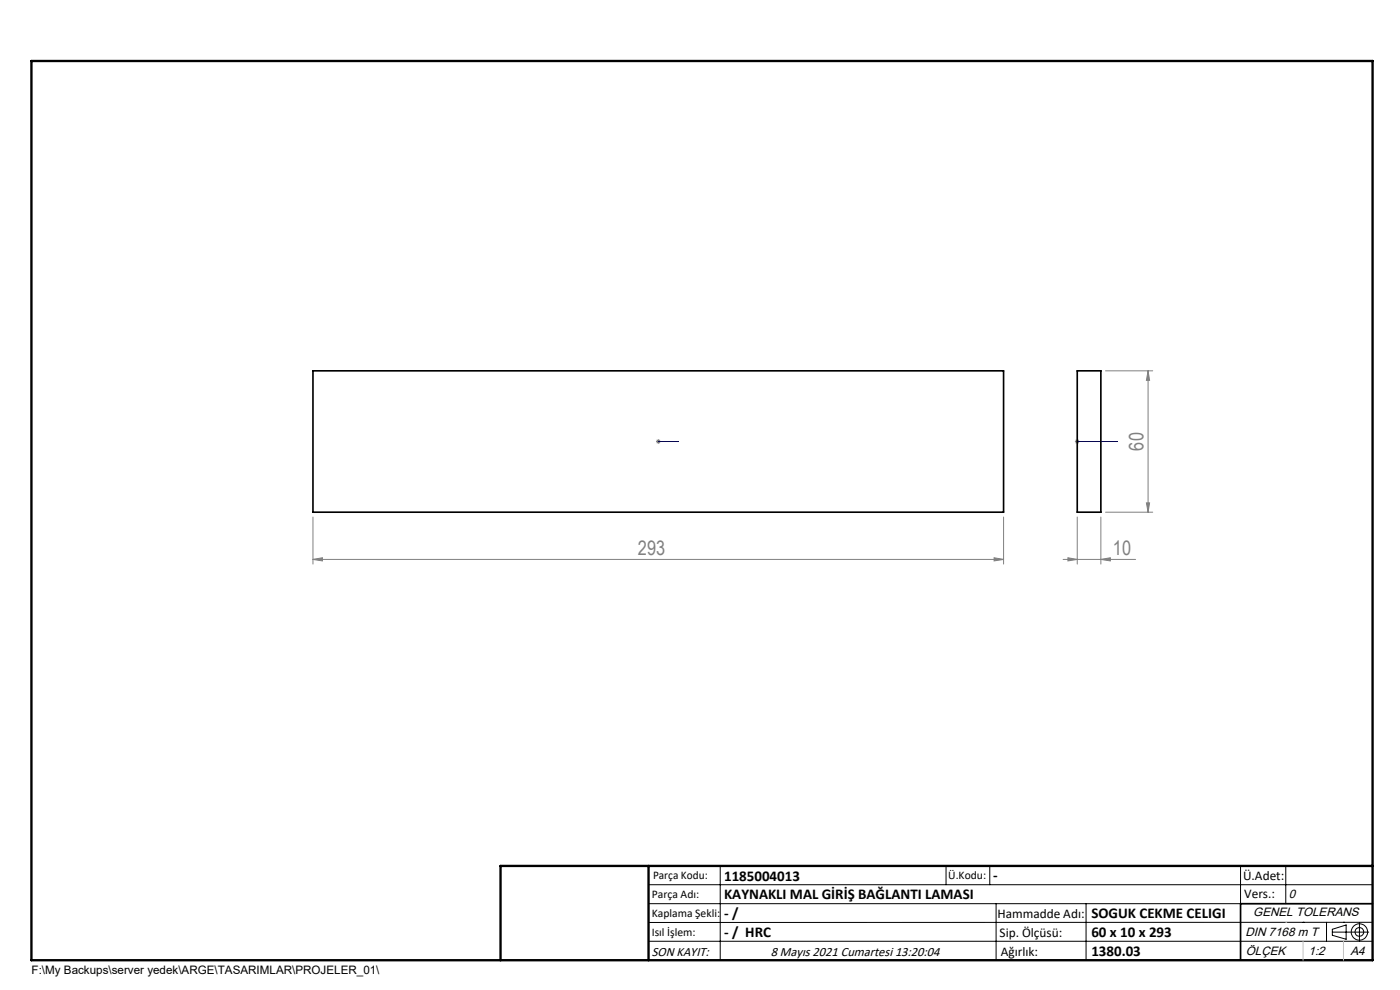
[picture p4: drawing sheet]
<svg xmlns="http://www.w3.org/2000/svg" width="297mm" height="210mm" viewBox="0 0 297 210" stroke-linecap="round" stroke-linejoin="round" font-family="sans-serif">
<g fill="none" stroke="#000" stroke-width=".21">
<path d="M137.6 187.7h153.6M137.6 191.7h153.6M137.6 199.7h153.6M152.8 183.7v20M200.7 183.7v4M210 183.7v4M211.3 191.7v12M230.4 191.7v12M263.2 183.7v20M272.8 183.7v8M276.4 195.6h.1M281.4 195.6v4.1"/>
<path d="M282.6 197.7h7.8M282.6 197.1l3-.9v3l-3-.8zM285 195.6h.1M288.4 195.8v3.8M291.2 195.6l-153.6 .1"/>
<circle cx="288.4" cy="197.7" r="1.74"/>
<circle cx="288.4" cy="197.7" r=".93"/>
</g>
<path d="M139.6 93.7h.2zM139.7 93.7h.1M139.7 93.7h4.2M143.9 93.7h-.4h.4M228.4 93.7h.2zM228.5 93.7h.1M228.5 93.7h8.5M237 93.7h-.4h.4" fill="none" stroke="#00f" stroke-width=".21"/>
<g fill="none" stroke="#808080" stroke-width=".21">
<path d="M234.5 78.7h10M243.6 78.7v29.9M243.6 78.7l.3 2h-.7zM139.2 93.7h1M139.3 93.3l.7 .7M139.7 93.2v.9M140 93.3l-.7 .7M228 93.7h1.1M228.2 93.3l.7 .7M228.5 93.2v.9M228.9 93.3l-.7 .7M66.4 118.7l2-.4v.7z"/>
<path d="M66.4 118.7h146.5M66.4 109.7v10M210.9 118.3l2 .4-2 .3zM212.9 109.7v10M225.5 118.7h15.4M226.6 118.3l1.9 .4-1.9 .3zM228.5 109.7v10M233.5 118.7l2-.4v.7zM233.5 109.7v10M234.5 108.6h10M243.2 106.7h.7l-.3 1.9z"/>
</g>
<path d="M106.2 203.7h185" fill="none" stroke="#000" stroke-width=".25"/>
<path d="M291.2 191.7h-28v12" fill="none" stroke="#000" stroke-width=".35"/>
<path d="M6.7 12.9h284.5v190.8h-284.5zM137.6 183.7v20M291.2 183.7h-185v20" fill="none" stroke="#000" stroke-width=".5"/>
<path d="M272.8 195.6h.1M276.4 199.7v4M285 199.7v4" fill="none" stroke="#c0c0c0" stroke-width=".21"/>
<g fill="#00f">
<path d="M143.5 93.7h.4zM139.6 93.7h.2z"/>
<path d="M228.4 93.7h.2zM236.6 93.7h.4z"/>
</g>
<g fill="#808080">
<path d="M233.5 118.7l2-.4v.7zM226.6 118.3l1.9 .4-1.9 .3z"/>
<path d="M66.4 118.7l2-.4v.7zM210.9 118.3l2 .4-2 .3z"/>
<path d="M243.6 78.7l.3 2h-.7zM243.2 106.7h.7l-.3 1.9z"/>
</g>
<path d="M66.4 78.7h146.5v29.9h-146.5zM228.5 78.7h5v29.9h-5z" fill="none" stroke="#000" stroke-width=".35"/>
<g font-size="4.2" fill="#808080">
<text x="242.6" y="95.6" transform="rotate(-90 242.6 95.6)">60</text>
<text x="135.3" y="117.7">293</text>
<text x="236.1" y="117.7">10</text>
</g>
<g font-size="3.2">
<text x="153.6" y="186.8">1185004013</text>
<text x="153.6" y="190.8">KAYNAKLI MAL GİRİŞ BAĞLANTI LAMASI</text>
<text x="210.7" y="186.6">-</text>
<text x="153.6" y="194.8">- /</text>
<text x="231.5" y="194.8">SOGUK CEKME CELIGI</text>
<text x="153.6" y="198.8">- / HRC</text>
<text x="231.5" y="198.7">60 x 10 x 293</text>
<text x="231.5" y="202.8">1380.03</text>
</g>
<g font-size="2.8">
<text x="263.7" y="186.7">Ü.Adet:</text>
<text x="263.9" y="190.5">Vers.:</text>
<text x="211.6" y="194.8">Hammadde Adı:</text>
<text x="138.3" y="202.8">SON KAYIT:</text>
<text x="163.5" y="202.8">8 Mayıs 2021 Cumartesi 13:20:04</text>
<text x="212.1" y="198.7">Sip. Ölçüsü:</text>
<text x="212.3" y="202.7">Ağırlık:</text>
</g>
<g font-size="2.6">
<text x="273.4" y="190.4">0</text>
<text x="265.9" y="194.4">GENEL TOLERANS</text>
<text x="264.2" y="198.5">DIN 7168 m T</text>
<text x="264.3" y="202.6">ÖLÇEK</text>
<text x="277.6" y="202.6">1:2</text>
<text x="286.5" y="202.6">A4</text>
</g>
<g font-size="2.5">
<text x="138.3" y="190.5">Parça Adı:</text>
<text x="138.5" y="186.5">Parça Kodu:</text>
<text x="201.2" y="186.5">Ü.Kodu:</text>
<text x="138.3" y="194.5">Kaplama Şekli:</text>
<text x="138.3" y="198.6">Isıl İşlem:</text>
<text x="6.7" y="206.7">F:\My Backups\server yedek\ARGE\TASARIMLAR\PROJELER_01\</text>
</g>
</svg>
